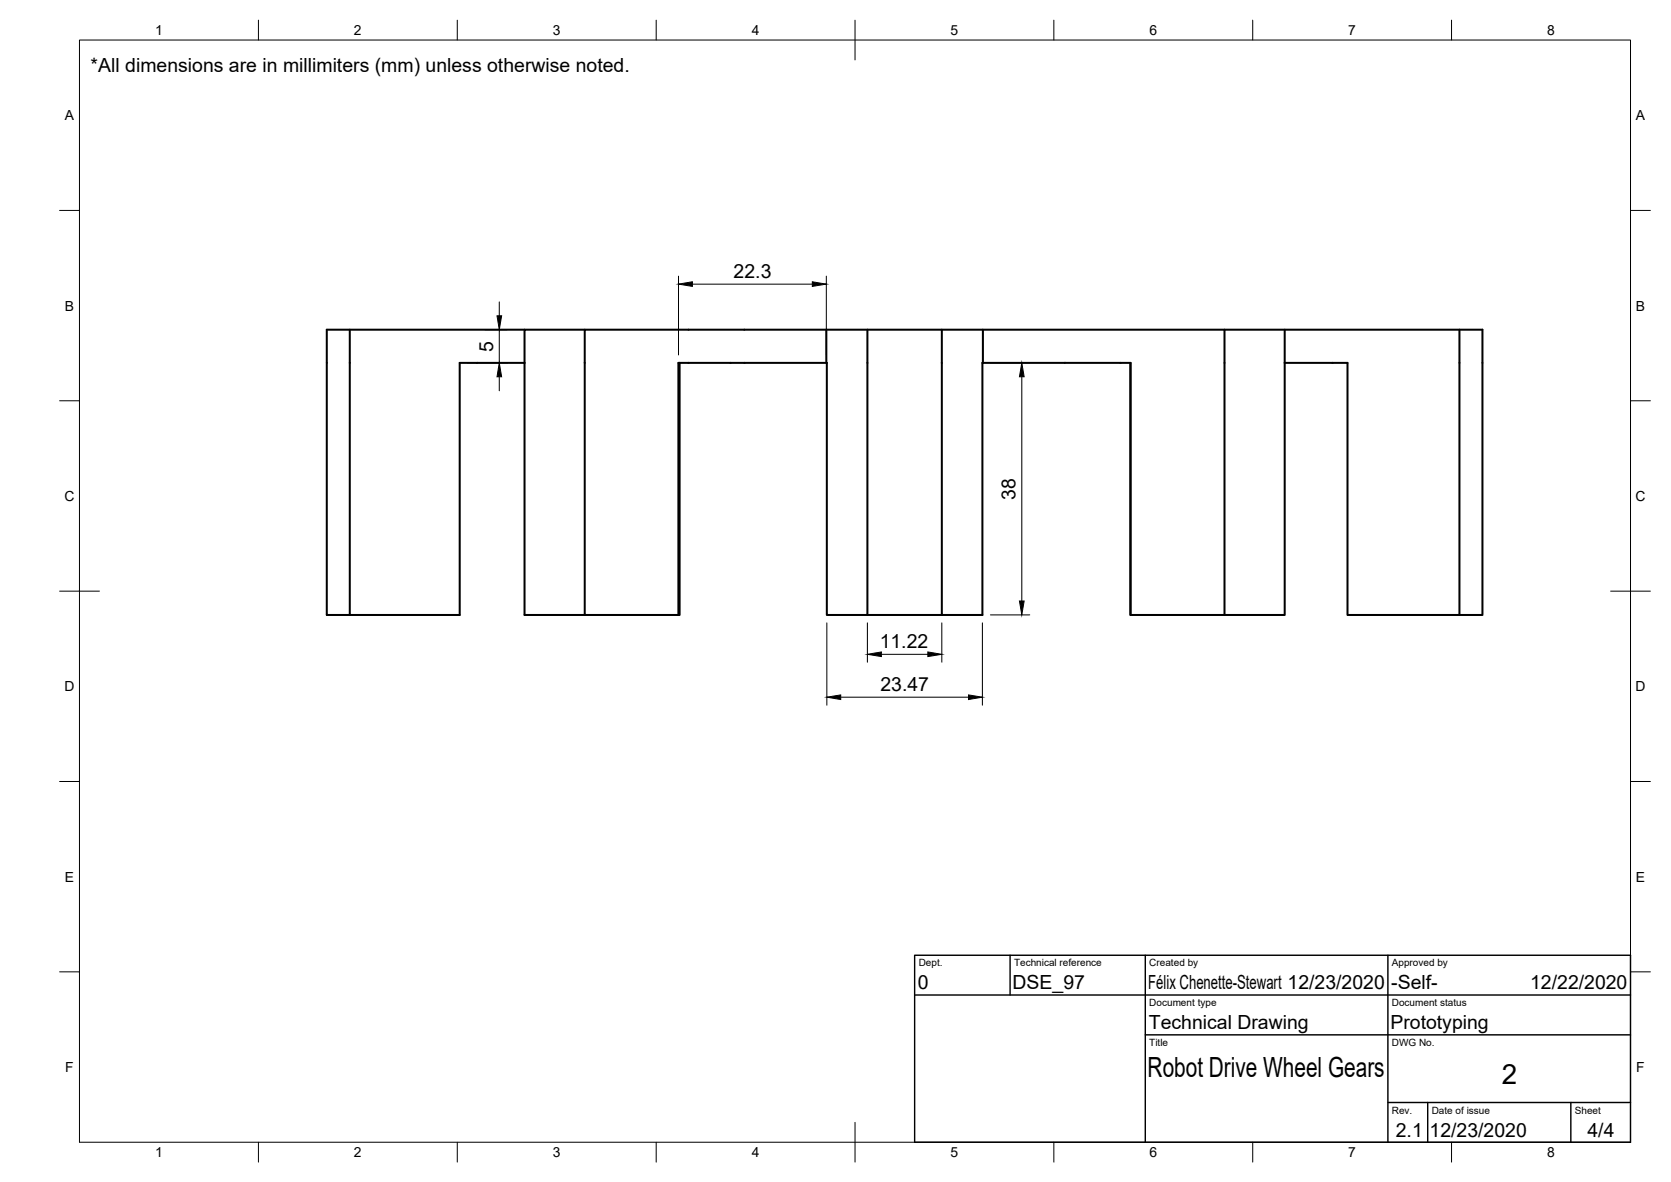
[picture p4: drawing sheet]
<svg xmlns="http://www.w3.org/2000/svg" width="420mm" height="297mm" viewBox="0 0 420 297" stroke-linecap="round" stroke-linejoin="round" font-family="sans-serif">
<!-- layer: Visible -->
<g fill="none" stroke="#000" stroke-width=".51">
<path d="M87.9 82.9v71.6h27.7v-63.3h16.3M131.9 91.2v63.3h15.1M131.9 82.9h-49.7v71.6h5.7M147 82.9h-15.1v8.3M170.9 91.2v63.3h-.3M207.8 82.9v8.3M218.1 82.9v71.6h-10.2v-63.3h-37.3v63.3M236.8 82.9v71.6h10.2v-63.3h.1M247.1 91.2h37.2M247.1 82.9v8.3M284.2 91.2l.1 63.3M307.9 82.9v71.6h-23.6v-63.3"/>
<path d="M323 91.2v63.3h-15.1M323 82.9v8.3M367 82.9v71.6h-28.2v-63.3h-15.8M170.6 154.5h-23.6v-71.6h225.7v71.6h-5.7M218.1 154.5h18.7"/>
</g>
<!-- layer: Border -->
<g fill="none" stroke="#000" stroke-width=".25">
<path d="M20 10.1h390v276.9h-390zM65 5.1v5M115 5.1v5M165 5.1v5M215 5.1v10M265 5.1v5M315 5.1v5M365 5.1v5M15 52.9h5M410 52.9h5M15 100.7h5M410 100.7h5"/>
<path d="M15 148.6h10M405 148.6h10M15 196.4h5M410 196.4h5M15 244.2h5M410 244.2h5M65 287v5M115 287v5M165 287v5M215 282.1v9.9M265 287v5M315 287v5"/>
<path d="M365 287v5"/>
</g>
<!-- layer: TitleBlock -->
<path d="M230 240.1h180v46.9h-180zM230 250h180M254 240.1v9.9M288 240.1v46.9M349 240.1v46.9M288 260.1h122M349 277.1h61M359 277.1v9.9M395 277.1v9.9" fill="none" stroke="#000" stroke-width=".36"/>
<!-- layer: Dimensions -->
<g fill="none" stroke="#000" stroke-width=".25">
<path d="M125.5 75.9v3.5M170.6 69.4v19.8M174.1 71.4h30.2M207.8 69.4v19.8M117.6 91.2h10M121.9 82.9h5.7M125.5 82.9v8.3M125.5 94.7v3.5M249 91.2h9.9M256.9 94.7v56.3M207.9 156.5v20.7M218.1 156.5v9.9"/>
<path d="M236.8 156.5v9.9M247 156.5v20.7M249 154.5h9.9M211.4 175.2h32.1M221.6 164.4h11.7"/>
</g>
<path d="M125 79.4h1.1l-.6 3.5zM170.6 71.4l3.5-.6v1.2zM204.3 70.8l3.5 .6-3.5 .6zM125.5 91.2l.6 3.5h-1.1zM256.9 91.2l.6 3.5h-1.2zM256.3 151h1.2l-.6 3.5zM207.9 175.2l3.5-.6v1.2zM218.1 164.4l3.5-.6v1.2zM233.3 163.8l3.5 .6-3.5 .6zM243.5 174.6l3.5 .6-3.5 .6z" fill="#000" stroke="#000" stroke-width=".25"/>
<g font-size="7">
<text x="288.6" y="270.6">Robot Drive Wheel Gears</text>
<text x="377.6" y="272.3">2</text>
</g>
<g font-size="4.9">
<text x="22.8" y="18.1">*All dimensions are in millimiters (mm) unless otherwise noted.</text>
<text x="184.5" y="69.8">22.3</text>
<text x="124" y="88.4" transform="rotate(-90 124 88.4)">5</text>
<text x="255.4" y="125.6" transform="rotate(-90 255.4 125.6)">38</text>
<text x="221.2" y="162.9">11.22</text>
<text x="221.4" y="173.6">23.47</text>
<text x="230.8" y="248.6">0</text>
<text x="254.6" y="248.6">DSE_97</text>
<text x="288.7" y="248.6">Félix Chenette-Stewart 12/23/2020</text>
<text x="349.8" y="248.6">-Self-</text>
<text x="384.7" y="248.6">12/22/2020</text>
<text x="288.9" y="258.6">Technical Drawing</text>
<text x="349.6" y="258.6">Prototyping</text>
<text x="351" y="285.7">2.1</text>
<text x="359.5" y="285.6">12/23/2020</text>
<text x="399.2" y="285.8">4/4</text>
</g>
<g font-size="3.5">
<text x="39" y="8.8">1</text>
<text x="89" y="8.8">2</text>
<text x="139" y="8.8">3</text>
<text x="189" y="8.8">4</text>
<text x="239" y="8.8">5</text>
<text x="289" y="8.8">6</text>
<text x="339" y="8.8">7</text>
<text x="389" y="8.8">8</text>
<text x="16.3" y="30.2">A</text>
<text x="411.3" y="30.2">A</text>
<text x="16.3" y="78">B</text>
<text x="411.3" y="78">B</text>
<text x="16.2" y="125.9">C</text>
<text x="411.2" y="125.9">C</text>
<text x="16.2" y="173.7">D</text>
<text x="411.2" y="173.7">D</text>
<text x="16.3" y="221.6">E</text>
<text x="411.3" y="221.6">E</text>
<text x="16.4" y="269.4">F</text>
<text x="411.4" y="269.4">F</text>
<text x="39" y="290.8">1</text>
<text x="89" y="290.8">2</text>
<text x="139" y="290.8">3</text>
<text x="189" y="290.8">4</text>
<text x="239" y="290.8">5</text>
<text x="289" y="290.8">6</text>
<text x="339" y="290.8">7</text>
<text x="389" y="290.8">8</text>
</g>
<g font-size="2.5">
<text x="231" y="242.9">Dept.</text>
<text x="255" y="242.9">Technical reference</text>
<text x="289" y="242.9">Created by</text>
<text x="350" y="242.9">Approved by</text>
<text x="289" y="252.8">Document type</text>
<text x="350" y="252.8">Document status</text>
<text x="289" y="262.9">Title</text>
<text x="350" y="262.9">DWG No.</text>
<text x="350" y="279.9">Rev.</text>
<text x="360" y="279.9">Date of issue</text>
<text x="396" y="279.9">Sheet</text>
</g>
</svg>
